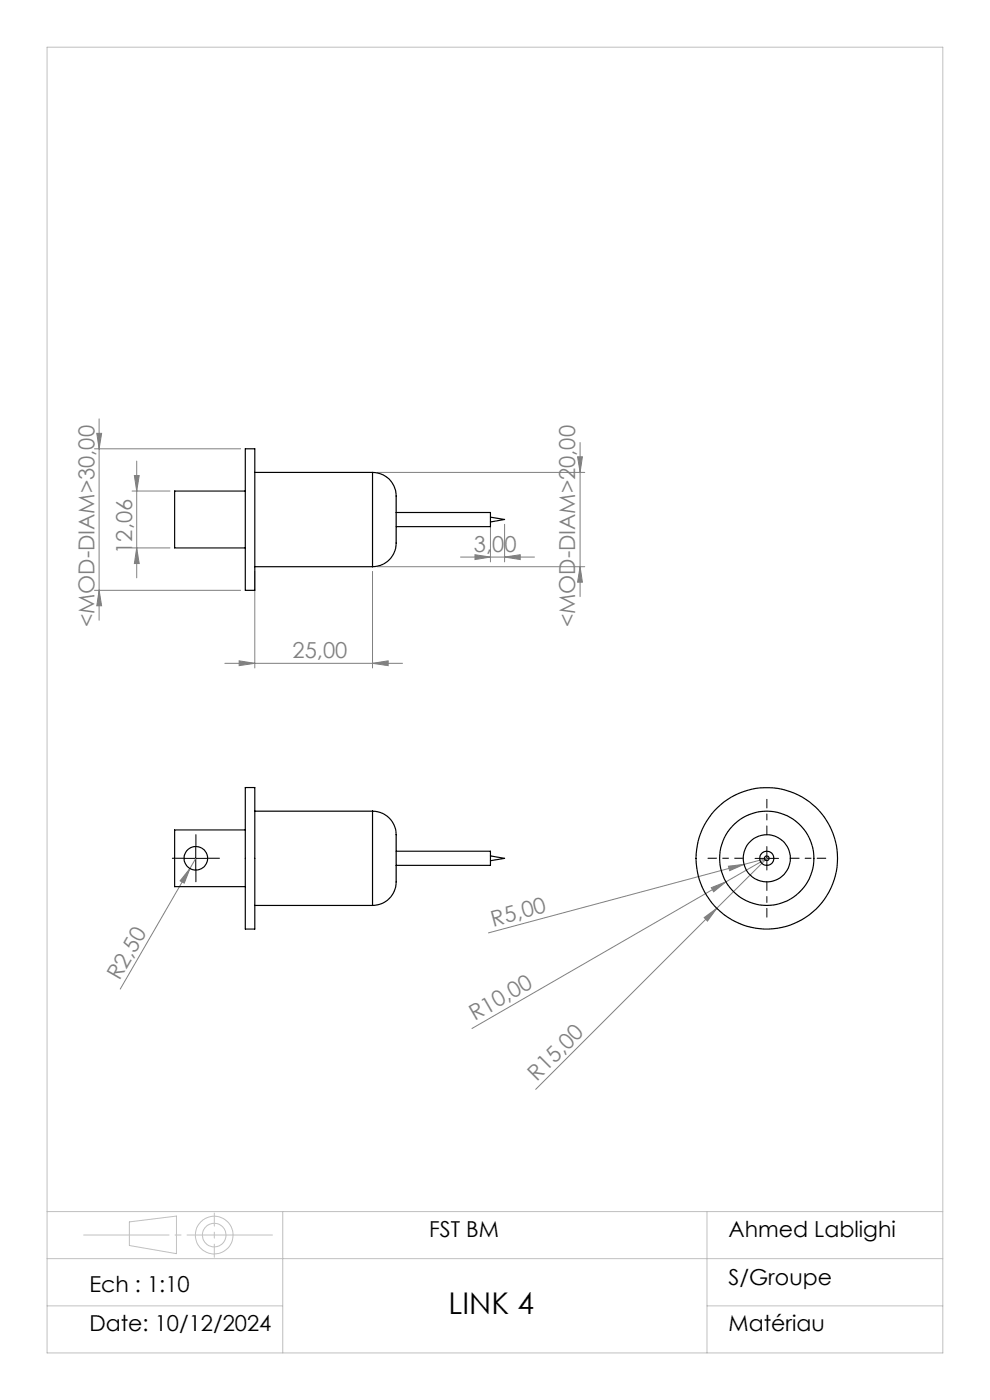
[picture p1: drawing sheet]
<svg xmlns="http://www.w3.org/2000/svg" width="210mm" height="297mm" viewBox="0 0 210 297" stroke-linecap="round" stroke-linejoin="round" font-family="sans-serif">
<g fill="none" stroke="#c0c0c0" stroke-width=".21">
<path d="M10 10h190v277h-190zM10 257h190M27.4 259.2l10-1.2v8l-10-1.8zM60 257v30M150 257v30M10 267h190M10 277h50M150 277h50"/>
<circle cx="45.4" cy="262" r="4"/>
<circle cx="45.5" cy="262" r="2.49"/>
</g>
<g fill="none" stroke="#808080" stroke-width=".21">
<path d="M20 95.2h31M20.5 91.9h1.1l-.6 3.3zM21 88.9v42.7M29 97.8v24.8M122.5 96.9h1l-.5 3.3zM123 93.9v32.7M28 104.2h8.1M28 116.2h8.1M28.5 100.9h1l-.5 3.3zM29 116.2l.5 3.4h-1zM80 100.2h44M97.7 118.2h15.7"/>
<path d="M100.8 117.7l3.2 .5-3.2 .5zM104 111.7v7.5M107 118.2l3.3-.5v1zM107 111.2v8M20 125.2h31M21 125.2l.6 3.3h-1.1zM54 121.2v20.5M79 121.2v20.5M80 120.2h44M123 120.2l.5 3.3h-1zM47.7 140.7h37.7M50.7 140.2l3.3 .5-3.3 .5z"/>
<path d="M79 140.7l3.3-.5v1zM40.3 184.3l-1.2 3.1-.9-.5zM40.3 184.3l-14.8 25.5M41.5 182.1l-1.2 2.2M149.4 194.7l2.6-2-1.9 2.7zM150.9 188.3l3.1-1.2-2.6 2.1zM152 192.7l-38.4 38.4M154 187.1l-53.9 31.1M154.5 183.8l3.3-.4-3 1.3zM157.8 183.4l-54.2 14.5M162.7 182.1l-4.9 1.3M162.7 182.1l-8.7 5"/>
<path d="M162.7 182.1l-10.7 10.6"/>
</g>
<path d="M162.7 177.1v-7.5M157.7 182.1h-7.5M162.7 187.1v7.5M167.7 182.1h7.5" fill="none" stroke="#000" stroke-width=".21" stroke-dasharray="30.5 1.3 1.3 1.3" stroke-dashoffset="28.6"/>
<path d="M41.6 179.6v-2.5M39.1 182.1h-2.5M41.6 184.6v2.5M44.1 182.1h2.5" fill="none" stroke="#000" stroke-width=".21" stroke-dasharray="30.5 1.3 1.3 1.3"/>
<path d="M41.5 179.6v5M162.7 179.6v5M39.1 182.1h4.9M160.2 182.1h4.9" fill="none" stroke="#000" stroke-width=".21"/>
<path d="M57.8 262h-40.1" fill="none" stroke="#c0c0c0" stroke-width=".21" stroke-dasharray="30.5 1.3 1.3 1.3" stroke-dashoffset="12.4"/>
<path d="M45.5 257.3v9.4" fill="none" stroke="#c0c0c0" stroke-width=".21" stroke-dasharray="30.5 1.3 1.3 1.3" stroke-dashoffset="27.7"/>
<g fill="#808080">
<path d="M154.5 183.8l3.3-.4-3 1.3z"/>
<path d="M150.9 188.3l3.1-1.2-2.6 2.1z"/>
<path d="M149.4 194.7l2.6-2-1.9 2.7z"/>
<path d="M40.3 184.3l-1.2 3.1-.9-.5z"/>
<path d="M100.8 117.7l3.2 .5-3.2 .5zM107 118.2l3.3-.5v1z"/>
<path d="M50.7 140.2l3.3 .5-3.3 .5zM79 140.7l3.3-.5v1z"/>
<path d="M21 125.2l.6 3.3h-1.1zM20.5 91.9h1.1l-.6 3.3z"/>
<path d="M28.5 100.9h1l-.5 3.3zM29 116.2l.5 3.4h-1zM122.5 96.9h1l-.5 3.3zM123 120.2l.5 3.3h-1z"/>
</g>
<g fill="none" stroke="#000" stroke-width=".25">
<path d="M52 95.2h2v30h-2zM52 104.2h-15v12h15M54 100.2h25M79 100.2a5.2 5.2 0 0 1 5 6v4.7a26.4 26.4 0 0 1-.3 6 5 5 0 0 1-4.7 3.3M79 100.2v20M84 108.7h20v3h-20M104 109.7l3 .5-3 .5M54 120.2h25M52 167.1h2v30h-2zM52 176.1h-15v12h15M54 172.1h25M79 172.1a5.2 5.2 0 0 1 5 6v4.8a25.1 25.1 0 0 1-.3 5.8 5 5 0 0 1-4.7 3.4"/>
<path d="M79 172.1v20M54 192.1h25M84 180.6h20v3h-20M104 181.6l3 .5-3 .5"/>
<circle cx="41.5" cy="182.1" r="2.5"/>
<circle cx="162.6" cy="182.1" r="5"/>
<circle cx="162.6" cy="182.1" r="1.5"/>
<circle cx="162.6" cy="182.1" r="15"/>
<circle cx="162.6" cy="182.1" r=".51"/>
<circle cx="162.7" cy="182.1" r="10"/>
</g>
<text font-size="6.3" x="95.2" y="278.7">LINK 4</text>
<g font-size="4.7" fill="#808080">
<text x="28" y="117.5" transform="rotate(-90 28 117.5)">12,06</text>
<text x="100.5" y="117.2">3,00</text>
<text x="20" y="133.1" transform="rotate(-90 20 133.1)">&lt;MOD-DIAM&gt;30,00</text>
<text x="122" y="133.1" transform="rotate(-90 122 133.1)">&lt;MOD-DIAM&gt;20,00</text>
<text x="62.1" y="139.7">25,00</text>
<text x="104.6" y="196.6" transform="rotate(-15 104.6 196.6)">R5,00</text>
<text x="25.3" y="208.2" transform="rotate(-60 25.3 208.2)">R2,50</text>
<text x="100.7" y="216.7" transform="rotate(-30 100.7 216.7)">R10,00</text>
<text x="113.8" y="229.5" transform="rotate(-45 113.8 229.5)">R15,00</text>
</g>
<g font-size="4.7">
<text x="91" y="262.5">FST BM</text>
<text x="154.5" y="262.5">Ahmed Lablighi</text>
<text x="19" y="274">Ech : 1:10</text>
<text x="154.5" y="272.6">S/Groupe</text>
<text x="19" y="282.4">Date: 10/12/2024</text>
<text x="154.5" y="282.4">Matériau</text>
</g>
</svg>
